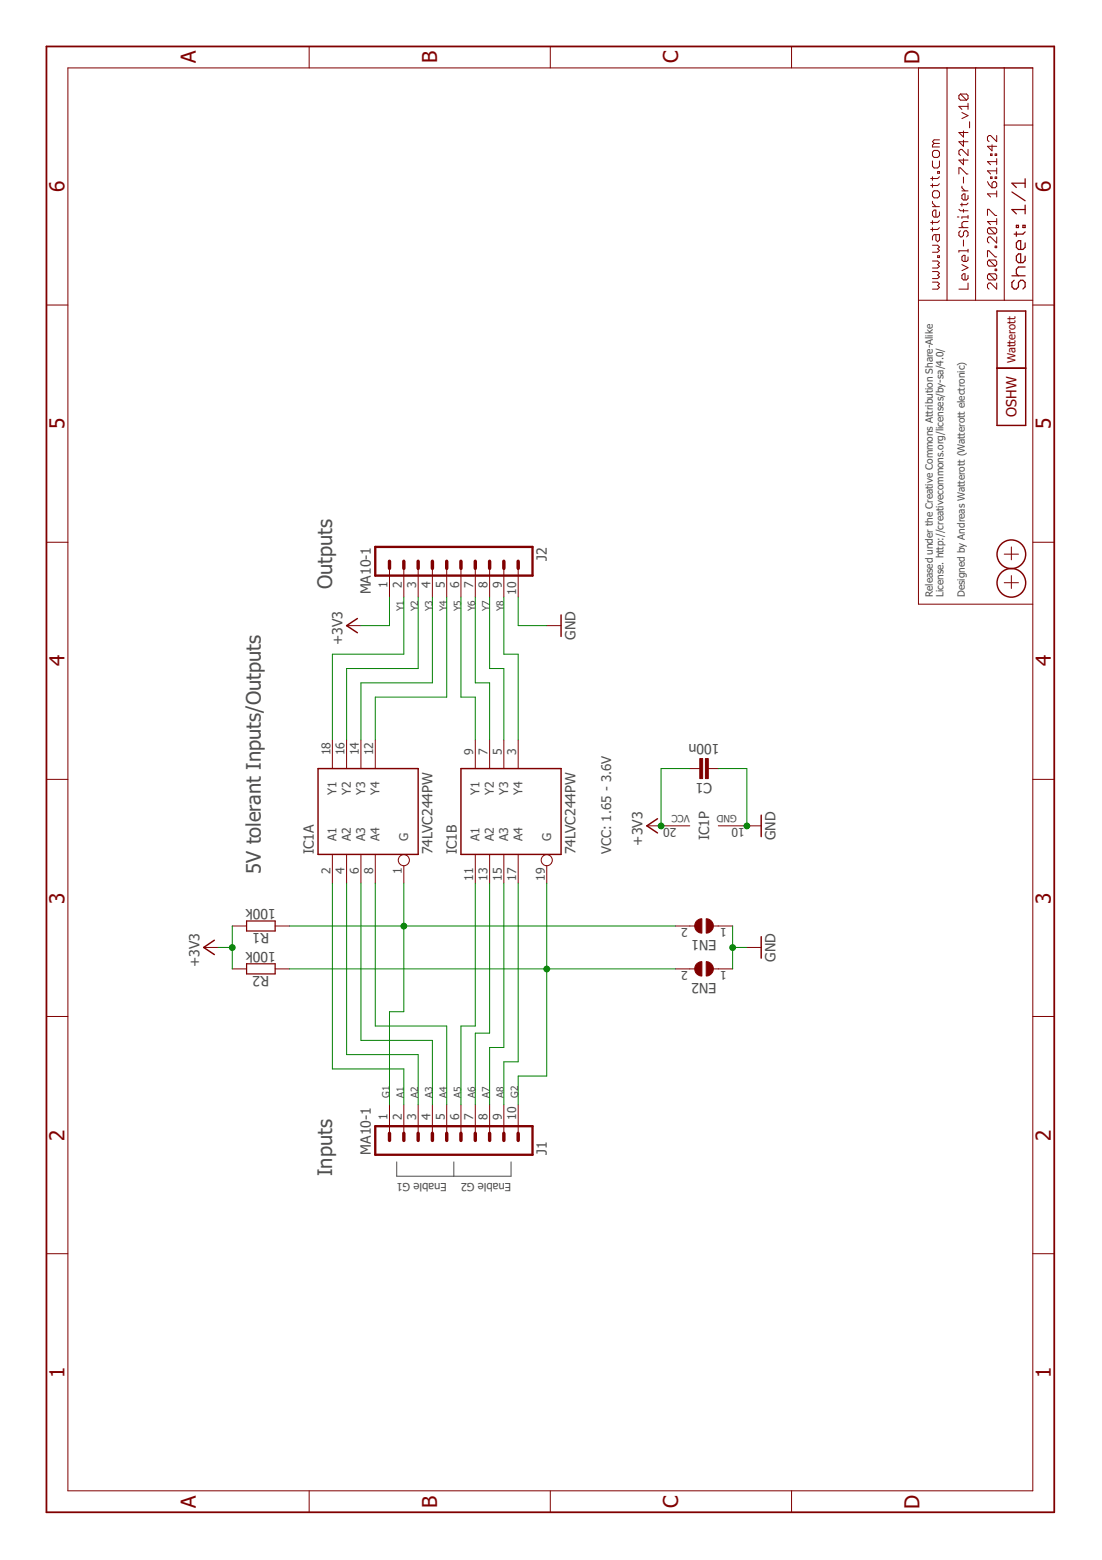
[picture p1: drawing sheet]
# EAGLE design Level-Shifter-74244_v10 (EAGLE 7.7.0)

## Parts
C1  100n  CAPACITOR-0402  [C0402]
EN1  JUMPER2-0603-NC  [JUMPER2-0603_NC]
EN2  JUMPER2-0603-NC  [JUMPER2-0603_NC]
IC1  74LVC244PW  [TSSOP20]
J1  MA10-1  [MA10-1]
J2  MA10-1  [MA10-1]
LOGO1  OSHW_LOGOX0070  [OSHW_6X70]
LOGO2  LOGO-S_PLACE_S  [SPARK_TPLACE_S]
R1  100k  RESISTOR-0402  [C0402]
R2  100k  RESISTOR-0402  [C0402]
X1  PASSER-07  [PASSER_07MM]
X2  PASSER-07  [PASSER_07MM]

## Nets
+3V3: C1.2 IC1.20(P:VCC) J2.1 R1.2 R2.2
A1: IC1.2(A:A1) J1.2
A2: IC1.4(A:A2) J1.3
A3: IC1.6(A:A3) J1.4
A4: IC1.8(A:A4) J1.5
A5: IC1.11(B:A1) J1.6
A6: IC1.13(B:A2) J1.7
A7: IC1.15(B:A3) J1.8
A8: IC1.17(B:A4) J1.9
G1: EN1.2 IC1.1(A:G) J1.1 R1.1
G2: EN2.2 IC1.19(B:G) J1.10 R2.1
GND: C1.1 EN1.1 EN2.1 IC1.10(P:GND) J2.10
Y1: IC1.18(A:Y1) J2.2
Y2: IC1.16(A:Y2) J2.3
Y3: IC1.14(A:Y3) J2.4
Y4: IC1.12(A:Y4) J2.5
Y5: IC1.9(B:Y1) J2.6
Y6: IC1.7(B:Y2) J2.7
Y7: IC1.5(B:Y3) J2.8
Y8: IC1.3(B:Y4) J2.9

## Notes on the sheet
- 5V tolerant Inputs/Outputs
- Inputs | Outputs
- Enable G1
- Enable G2
- VCC: 1.65 - 3.6V
- Released under the Creative Commons Attribution Share-Alike 
  License. http://creativecommons.org/licenses/by-sa/4.0/
  
  Designed by Andreas Watterott (Watterott electronic)
